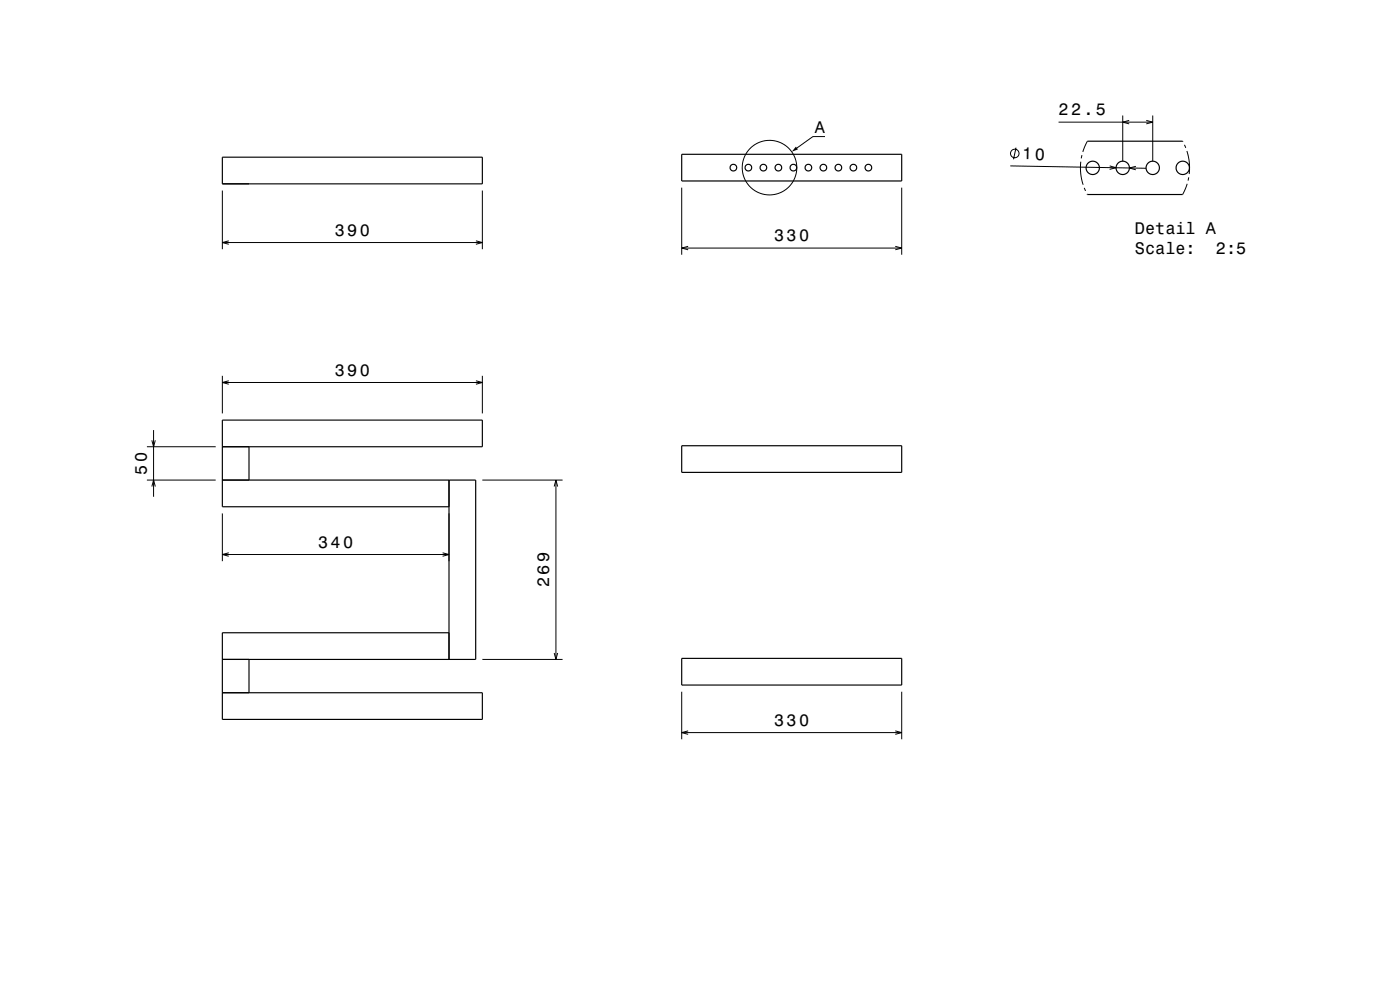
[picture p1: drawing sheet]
<svg xmlns="http://www.w3.org/2000/svg" width="420mm" height="297mm" viewBox="0 0 420 297" stroke-linecap="round" stroke-linejoin="round" font-family="sans-serif">
<g fill="none" stroke="#000" stroke-width=".3">
<path d="M317.6 36.6h28.2M336.8 34.6v13.8M338.8 36.1l-2 .5 2 .6M343.9 36.1l1.9 .5-1.9 .6M345.8 34.6v13.8M66.7 57.2v17.6M144.7 57.2v17.6M204.5 56.3v20.1M247.5 41h-3.6l-4.8 3.4M270.5 56.3v20.1M303.1 49.8l40.7 .7M304.8 44.3l-.7 3.5"/>
<path d="M324.2 48.5v3.5l.7 3.4M324.6 46.5l-.2 1M325.3 56.4l.4 .9M326.1 58.2l.1 .2M326.2 42.4l-1.4 3.2M332.9 49.8l1.9 .5-1.9 .5M340.8 49.9l-2 .5 1.9 .5M354.8 42.4l.1 .1M355.3 43.4l.4 1M356.1 45.3l.7 3.2v3.7M356.2 55.1l-1.4 3.3M356.6 53.2l-.2 1"/>
<path d="M66.7 72.8h78M68.6 72.2l-1.9 .6 1.9 .5M142.8 72.2l1.9 .6-1.9 .5M204.5 74.4h66M206.4 73.9l-1.9 .5 1.9 .5M268.6 73.9l1.9 .5-1.9 .5M66.7 112.7v11.3M66.7 114.7h78M68.6 114.2l-1.9 .5 1.9 .6M142.8 114.2l1.9 .5-1.9 .6M144.7 112.7v11.3M44.1 134h20.6"/>
<path d="M45.6 132.1l.5 1.9 .5-1.9M46.1 129v20M44.1 144h20.6M45.6 146l.5-2 .5 2M66.7 154v14.4M134.7 154v14.4M144.7 144h24.1M166.3 146l.5-2 .5 2M166.8 144v53.8M66.7 166.4h68M68.6 165.8l-1.9 .6 1.9 .5M132.8 165.8l1.9 .6-1.9 .5"/>
<path d="M144.7 197.8h24.1M166.3 195.9l.5 1.9 .5-1.9M204.5 207.5v14.3M204.5 219.8h66M206.4 219.3l-1.9 .5 1.9 .5M268.6 219.3l1.9 .5-1.9 .5M270.5 207.5v14.3"/>
<circle cx="230.9" cy="50.3" r="8.2"/>
<circle cx="304.4" cy="46" r="1.28"/>
</g>
<g fill="none" stroke="#000" stroke-width=".35">
<path d="M66.7 47.2h78v8h-78zM204.5 46.3h66v8h-66zM326.2 58.4h28.6M326.2 42.4h28.6M66.7 134h78v-8h-78v26h68M74.7 134v10M204.5 133.7h66v8h-66zM66.7 144h76v53.8h-76M134.7 144v53.8M74.7 197.8v10M134.7 189.8h-68v26h78v-8h-78M204.5 197.5h66v8h-66z"/>
<circle cx="220" cy="50.3" r="1"/>
<circle cx="224.5" cy="50.3" r="1"/>
<circle cx="229" cy="50.3" r="1"/>
<circle cx="233.5" cy="50.3" r="1"/>
<circle cx="238" cy="50.3" r="1"/>
<circle cx="242.5" cy="50.3" r="1"/>
<circle cx="247" cy="50.3" r="1"/>
<circle cx="251.5" cy="50.3" r="1"/>
<circle cx="256" cy="50.3" r="1"/>
<circle cx="260.5" cy="50.3" r="1"/>
<circle cx="327.8" cy="50.4" r="2"/>
<circle cx="336.8" cy="50.4" r="2"/>
<circle cx="345.8" cy="50.4" r="2"/>
<circle cx="354.8" cy="50.4" r="2"/>
</g>
<path d="M238.8 44l.6 .8-1.9 .7z" fill-rule="evenodd" fill="#000"/>
<g font-size="5">
<text x="317.6" y="34.6">22.5</text>
<text x="244.5" y="39.8">A</text>
<text x="306.7" y="47.8" transform="rotate(1 306.7 47.8)">10</text>
<text x="100.4" y="70.8">390</text>
<text x="340.5" y="70.2">Detail A</text>
<text x="232.3" y="72.4">330</text>
<text x="340.5" y="76.3">Scale:</text>
<text x="364.8" y="76.3">2:5</text>
<text x="100.4" y="112.7">390</text>
<text x="44.1" y="142.4" transform="rotate(-90 44.1 142.4)">50</text>
<text x="95.5" y="164.4">340</text>
<text x="164.8" y="176.2" transform="rotate(-90 164.8 176.2)">269</text>
<text x="232.3" y="217.8">330</text>
</g>
</svg>
